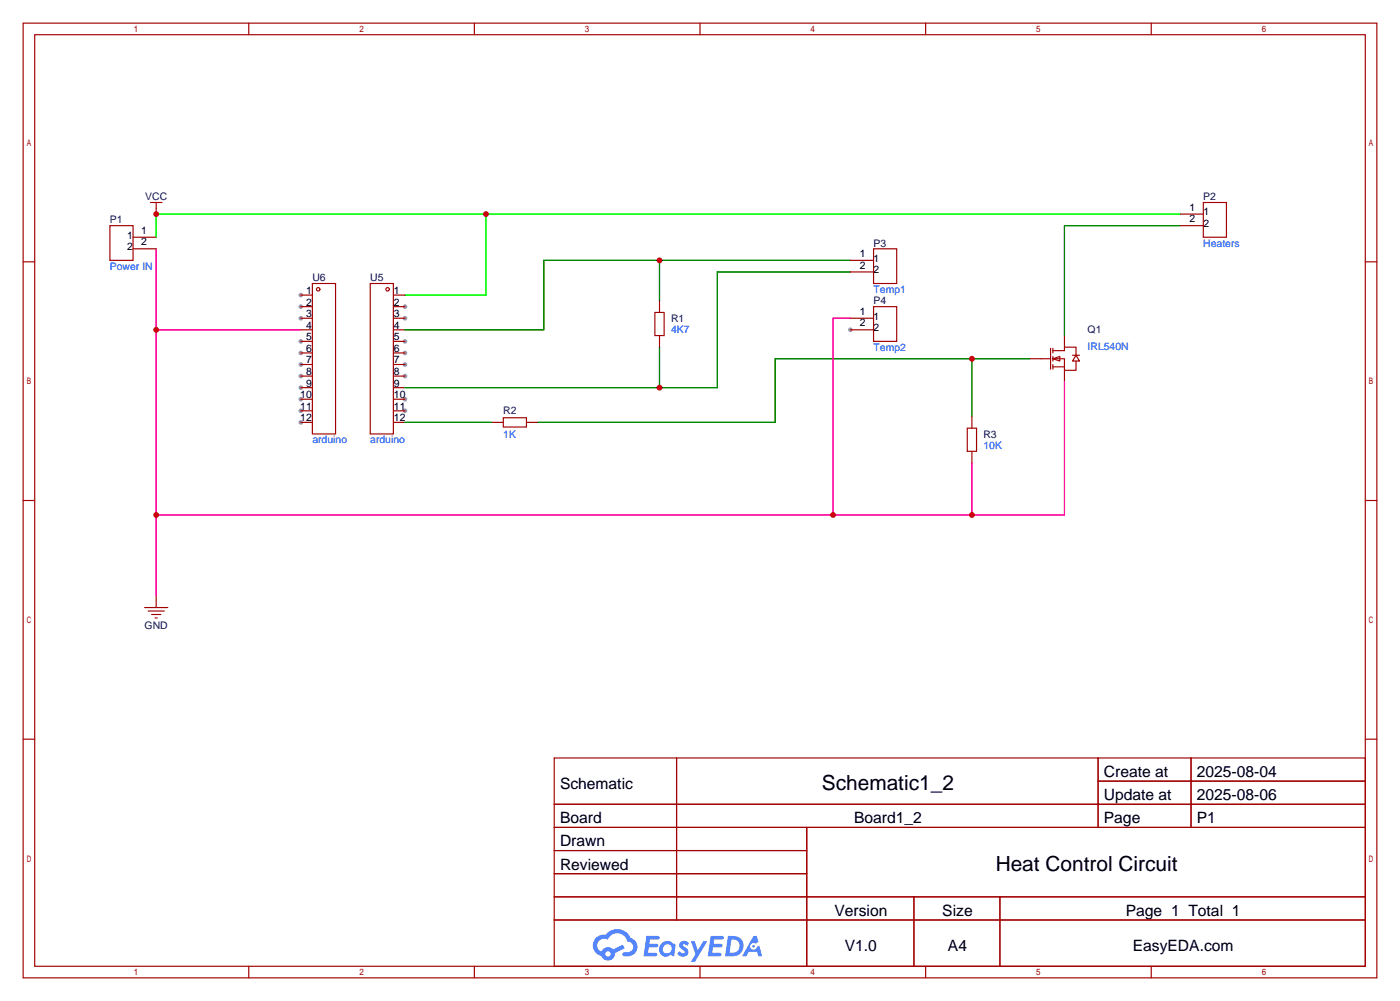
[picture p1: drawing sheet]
<svg xmlns="http://www.w3.org/2000/svg" width="307mm" height="220mm" viewBox="0 0 307 220" stroke-linecap="round" stroke-linejoin="round" font-family="sans-serif">
<g fill="#999">
<circle cx="88.9" cy="67.3" r=".51"/>
<circle cx="88.9" cy="69.8" r=".51"/>
<circle cx="88.9" cy="74.9" r=".51"/>
<circle cx="88.9" cy="77.5" r=".51"/>
<circle cx="88.9" cy="80" r=".51"/>
<circle cx="88.9" cy="82.5" r=".51"/>
<circle cx="88.9" cy="87.6" r=".51"/>
<circle cx="88.9" cy="90.2" r=".51"/>
<circle cx="66" cy="64.8" r=".51"/>
<circle cx="66" cy="67.3" r=".51"/>
<circle cx="66" cy="69.8" r=".51"/>
<circle cx="66" cy="74.9" r=".51"/>
<circle cx="66" cy="77.5" r=".51"/>
<circle cx="66" cy="80" r=".51"/>
<circle cx="66" cy="82.5" r=".51"/>
<circle cx="66" cy="85.1" r=".51"/>
<circle cx="66" cy="87.6" r=".51"/>
<circle cx="66" cy="90.2" r=".51"/>
<circle cx="66" cy="92.7" r=".51"/>
<circle cx="186.7" cy="72.4" r=".51"/>
</g>
<g fill="none" stroke="#a10000" stroke-width=".25">
<path d="M5.1 5.1h297.2v209.5h-297.2zM7.6 7.6h292.1v204.5h-292.1zM54.6 5.1v2.5M104.1 5.1v2.5M153.7 5.1v2.5M203.2 5.1v2.5M252.7 5.1v2.5M5.1 57.5h2.5M299.7 57.5h2.6M5.1 109.9h2.5M299.7 109.9h2.6M5.1 162.2h2.5"/>
<path d="M121.7 166.4h178v45.7h-178zM121.7 176.5h178M148.5 166.4v35.5M241.1 166.4v15.2M241.1 171.4h58.6M261.5 166.4v15.2M299.7 162.2h2.6M121.7 181.6h178M121.7 186.7h55.4M121.7 196.8h178M121.7 191.8h55.4M177.1 181.6v30.5"/>
<path d="M200.6 196.8v15.3M219.5 196.8v15.3M54.6 212.1v2.5M104.1 212.1v2.5M121.7 201.9h178M153.7 212.1v2.5M203.2 212.1v2.5M252.7 212.1v2.5"/>
</g>
<g fill="#5487ff">
<path d="M149.4 206.8a1.3 1.3 0 0 1 1.8 .3l-.4 .6a.54 .54 0 0 0-.9-.3l.2 .3a1.28 1.28 0 0 1 .7 2 1.53 1.53 0 0 1-2.1-.3l.5-.6 .8 .4a.31 .31 0 0 0 .3-.2 .31 .31 0 0 0-.3-.4 1.12 1.12 0 0 1-.6-1.8z"/>
<path d="M151.7 206.6h.8l.7 2 1.2-2h.9l-2.7 4.5h-.9l1-1.6z"/>
<path d="M141.9 205.4h2.3a.46 .46 0 0 1 .5 .1 .46 .46 0 0 1 .1 .5l-.4 .2h-1.7l-.2 .9h1.7a.4 .4 0 0 1 .3 .5 .4 .4 0 0 1-.4 .3h-1.7l-.1 1.2h1.3a.46 .46 0 0 1 .5 .1 .46 .46 0 0 1 .1 .5l-.3 .2h-2.6z"/>
<path d="M156 205.4h2.3a.47 .47 0 0 1 .5 .1 .47 .47 0 0 1 .1 .5l-.4 .2h-1.7l-.1 .9h1.6a.4 .4 0 0 1 .3 .5 .4 .4 0 0 1-.4 .3h-1.7l-.1 1.2h1.3a.46 .46 0 0 1 .5 .1 .46 .46 0 0 1 .2 .5l-.4 .2h-2.6z"/>
<path d="M165.4 205.4h.7l.4 1.4-.6 .3a.75 .75 0 0 0-1.2 .3 .75 .75 0 0 0 .5 1.1 .75 .75 0 0 0 1-.7l.5-.3 .6 2.4h-.8l-.3-1h-1.8l-.6 1h-.9z"/>
<path d="M159.8 205.4l-.6 4.5h1.4a2.27 2.27 0 0 0 2.6-2.3 2.27 2.27 0 0 0-2.7-2.2zM160.6 206.2a1.5 1.5 0 0 1 1.8 1.5 1.5 1.5 0 0 1-2 1.4h-.2z"/>
<path d="M145.2 207.1a1.6 1.6 0 0 0-.3 2.2 1.6 1.6 0 0 0 2.3 .2l.8 .4 .3-2.5-.2-.2-.4-.1a1.58 1.58 0 0 0-2.5 0zM145.8 207.6a.98 .98 0 0 1 1.6 .4 .98 .98 0 0 1-1 1.3 .94 .94 0 0 1-.9-.7 .94 .94 0 0 1 .3-1z"/>
<path d="M130.9 205.8a2.37 2.37 0 0 0 1.1 4 1.54 1.54 0 0 0 1.8 1 1.54 1.54 0 0 0 1.2-1.6l2.2-1.1-.5-.7-2.1 1a1.57 1.57 0 0 0-2.6 .5 1.5 1.5 0 0 1-.7-2.1 1.5 1.5 0 0 1 2.2-.5 2.23 2.23 0 0 1 2.2-1.5 2.23 2.23 0 0 1 2 1.9 1.16 1.16 0 0 1 1.3 1.1 1.16 1.16 0 0 1-1.1 1.2h-.7a.47 .47 0 0 0-.6 .4 .47 .47 0 0 0 .5 .5 2.17 2.17 0 0 0 2.5-.9 2.17 2.17 0 0 0-.4-2.7l-.8-.4a3.2 3.2 0 0 0-5.4-.8l-1.1 .1zM132.9 209.4a.6 .6 0 0 1 1.2 0 .6 .6 0 0 1-1.2 0z"/>
<circle cx="165.4" cy="207.7" r=".28"/>
</g>
<g fill="none" stroke="#a10000" stroke-width=".25">
<path d="M24.1 49.5h5.1v7.6h-5.1zM29.2 52.1h5.1M29.2 54.6h5.1M33 44.4h2.6M34.3 44.4v2.6M186.7 57.1h5.1M186.7 59.7h5.1M191.8 54.6h5v7.6h-5zM259.1 47h5.1M259.1 49.5h5.1M264.2 44.4h5v7.7h-5zM66 64.8h2.6"/>
<path d="M66 67.3h2.6M66 69.8h2.6M66 72.4h2.6M66 74.9h2.6M66 77.5h2.6M68.6 62.2h5.1v33h-5.1zM81.3 62.2h5.1v33h-5.1zM86.4 64.8h2.5M86.4 67.3h2.5M86.4 69.8h2.5M86.4 72.4h2.5M86.4 74.9h2.5"/>
<path d="M86.4 77.5h2.5M143.8 68.6h2v5.1h-2zM144.8 66v2.6M144.8 73.7v2.5M186.7 69.8h5.1M186.7 72.4h5.1M191.8 67.3h5v7.6h-5zM226.1 78.7h4.5M230.6 76.5v4.5M231.1 78.7l1.6-.5v1zM231.1 77h2.6v-.8h2.5v1.8M231.1 78.7h2.6v2.6"/>
<path d="M231.1 76.5v1M231.1 78.2v1M233.7 73.7v2.5M235.5 78h1.5M236.2 78l.8 1.2h-1.5zM236.2 79.2v2.1h-2.5M66 80h2.6M66 82.5h2.6M66 85.1h2.6M66 87.6h2.6M66 90.2h2.6M66 92.7h2.6"/>
<path d="M86.4 80h2.5M86.4 82.5h2.5M86.4 85.1h2.5M86.4 87.6h2.5M86.4 90.2h2.5M86.4 92.7h2.5M107.9 92.7h2.6M110.5 91.7h5.1v2h-5.1zM115.6 92.7h2.5M212.3 94h2.1v5.1h-2.1zM213.4 91.4v2.6M213.4 99.1v2.5"/>
<path d="M231.1 80.5h2.6M231.1 80v1M233.7 81.3v2.5M31.7 133.3h5.1M32.5 134.1h3.6M33.3 134.9h2M34 135.6h.5M34.3 130.8v2.5"/>
<circle cx="69.8" cy="63.5" r=".38"/>
<circle cx="85.1" cy="63.5" r=".38"/>
</g>
<path d="M106.7 47v17.8h-17.8M259.1 47h-224.8v5.1" fill="none" stroke="#0f0" stroke-width=".25"/>
<path d="M144.8 57.1v8.9M186.7 57.1h-67.3v15.3h-30.5M186.7 59.7h-29.2v25.4h-68.6M259.1 49.5h-25.4v24.2M144.8 76.2v8.9M213.4 78.7v12.7M226.1 78.7h-55.9v14h-52.1M88.9 92.7h19" fill="none" stroke="#008700" stroke-width=".25"/>
<path d="M34.3 54.6v76.2M34.3 72.4h31.7M186.7 69.8h-3.8v43.2M233.7 83.8v29.2h-199.4M213.4 101.6v11.4" fill="none" stroke="#f09" stroke-width=".25"/>
<g fill="#c00">
<circle cx="106.7" cy="47" r=".63"/>
<circle cx="34.3" cy="47" r=".63"/>
<circle cx="144.8" cy="57.1" r=".63"/>
<circle cx="144.8" cy="85.1" r=".63"/>
<circle cx="213.4" cy="78.7" r=".63"/>
<circle cx="34.3" cy="113" r=".63"/>
<circle cx="34.3" cy="72.4" r=".63"/>
<circle cx="182.9" cy="113" r=".63"/>
<circle cx="213.4" cy="113" r=".63"/>
</g>
<g font-size="4.6">
<text x="180.4" y="173.4">Schematic1_2</text>
<text x="218.6" y="191.2">Heat Control Circuit</text>
</g>
<g font-size="3.4">
<text x="122.9" y="173.1">Schematic</text>
<text x="242.3" y="170.5">Create at</text>
<text x="262.7" y="170.5">2025-08-04</text>
<text x="242.3" y="175.6">Update at</text>
<text x="262.7" y="175.6">2025-08-06</text>
<text x="122.9" y="180.7">Board</text>
<text x="122.9" y="185.8">Drawn</text>
<text x="187.5" y="180.7">Board1_2</text>
<text x="242.3" y="180.7">Page</text>
<text x="262.7" y="180.7">P1</text>
<text x="122.9" y="190.9">Reviewed</text>
<text x="183.2" y="201">Version</text>
<text x="206.9" y="201">Size</text>
<text x="247.2" y="201">Page 1 Total 1</text>
<text x="185.5" y="208.6">V1.0</text>
<text x="208.1" y="208.6">A4</text>
<text x="248.7" y="208.6">EasyEDA.com</text>
</g>
<g font-size="2.3" fill="#000080">
<text x="31.9" y="44">VCC</text>
<text x="264.2" y="44">P2</text>
<text x="24.1" y="49.1">P1</text>
<text x="191.8" y="54.1">P3</text>
<text x="68.6" y="61.8">U6</text>
<text x="81.3" y="61.8">U5</text>
<text x="147.3" y="70.6">R1</text>
<text x="191.8" y="66.8">P4</text>
<text x="238.8" y="73.2">Q1</text>
<text x="110.5" y="91">R2</text>
<text x="215.9" y="96">R3</text>
<text x="31.7" y="138">GND</text>
</g>
<g font-size="2.3">
<text x="261.1" y="46.3">1</text>
<text x="264.2" y="47.3">1</text>
<text x="27.9" y="52.4">1</text>
<text x="31" y="51.3">1</text>
<text x="31" y="53.9">2</text>
<text x="261.1" y="48.8">2</text>
<text x="264.2" y="49.8">2</text>
<text x="27.9" y="54.9">2</text>
<text x="188.7" y="56.4">1</text>
<text x="188.7" y="59">2</text>
<text x="191.8" y="57.4">1</text>
<text x="191.8" y="60">2</text>
<text x="67.2" y="64.5">1</text>
<text x="86.5" y="64.5">1</text>
<text x="67.2" y="67.1">2</text>
<text x="67.2" y="69.6">3</text>
<text x="86.5" y="67.1">2</text>
<text x="86.5" y="69.6">3</text>
<text x="188.7" y="69.1">1</text>
<text x="188.7" y="71.7">2</text>
<text x="191.8" y="70.1">1</text>
<text x="67.2" y="72.1">4</text>
<text x="67.2" y="74.7">5</text>
<text x="67.2" y="77.2">6</text>
<text x="86.5" y="72.1">4</text>
<text x="86.5" y="74.7">5</text>
<text x="86.5" y="77.2">6</text>
<text x="191.8" y="72.7">2</text>
<text x="67.2" y="79.8">7</text>
<text x="67.2" y="82.3">8</text>
<text x="86.5" y="79.8">7</text>
<text x="86.5" y="82.3">8</text>
<text x="65.9" y="87.4">10</text>
<text x="65.9" y="89.9">11</text>
<text x="67.2" y="84.8">9</text>
<text x="86.5" y="84.8">9</text>
<text x="86.5" y="87.4">10</text>
<text x="86.5" y="89.9">11</text>
<text x="65.9" y="92.5">12</text>
<text x="86.5" y="92.5">12</text>
</g>
<g font-size="2.3" fill="#00f">
<text x="24.1" y="59.2">Power IN</text>
<text x="264.2" y="54.1">Heaters</text>
<text x="191.8" y="64.3">Temp1</text>
<text x="147.3" y="73.2">4K7</text>
<text x="191.8" y="77">Temp2</text>
<text x="238.8" y="76.7">IRL540N</text>
<text x="68.6" y="97.3">arduino</text>
<text x="81.3" y="97.3">arduino</text>
<text x="110.5" y="96">1K</text>
<text x="215.9" y="98.6">10K</text>
</g>
</svg>
